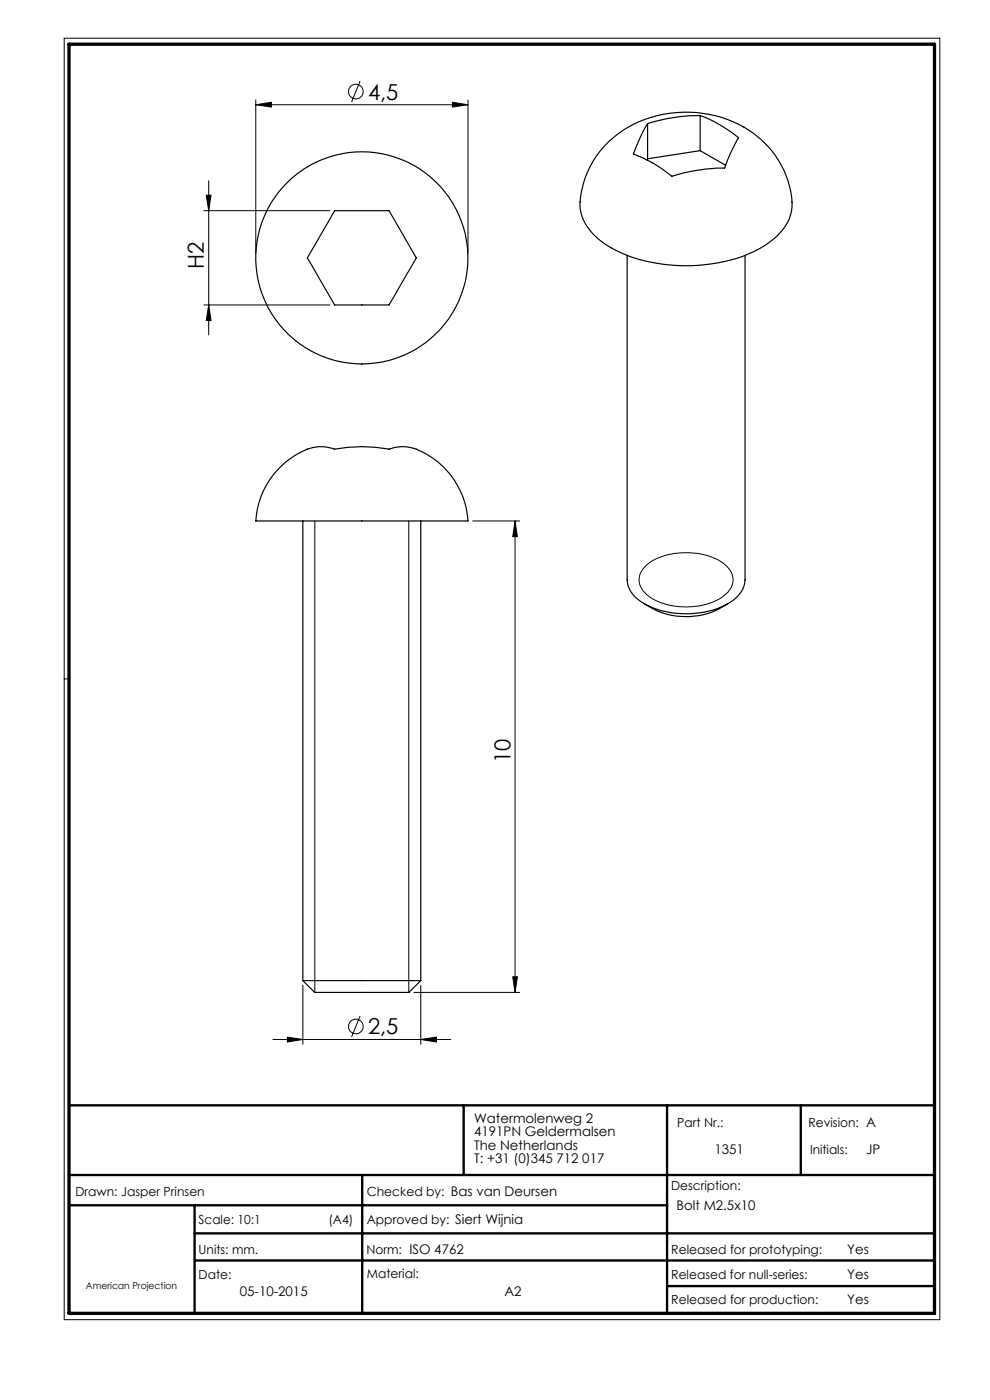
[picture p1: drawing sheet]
<svg xmlns="http://www.w3.org/2000/svg" width="210mm" height="297mm" viewBox="0 0 210 297" stroke-linecap="round" stroke-linejoin="round" font-family="sans-serif">
<g fill="none" stroke="#000" stroke-width=".21">
<path d="M13.6 8.1h185.8v271.9h-185.8zM76.4 17.2l-1.8 4.5M44.3 38.3v32.7M54.3 22.2l3.3-.5v1zM54.3 21.2v32.5M54.3 22.2h45M96 21.7l3.3 .5-3.3 .5zM99.3 21.2v32.5M43.3 44.7h26.7M43.7 41.4h1.1l-.5 3.3zM43.3 64.7h26.7M44.3 64.7l.5 3.3h-1.1z"/>
<path d="M66.8 110.5v100M86.7 110.5v100M100.3 110.5h9.9M109.3 110.5v100M109.3 110.5l.4 3.3h-.9zM137.1 119.9a14 14 0 0 1 11.3-2.4 9.5 9.5 0 0 1 6.5 3.6 3.9 3.9 0 0 1-1.4 5.4 14.9 14.9 0 0 1-15.9 0 3.9 3.9 0 0 1-.9-6.1zM14.6 144h-1M64.2 209v12.5M76.4 215.5l-1.8 4.5M87.8 210.5h22.4M89.3 209v12.5M108.8 207.2h.9l-.4 3.3z"/>
<path d="M57.9 220.5h37.7M61 220l3.2 .5-3.2 .5zM89.3 220.5l3.3-.5v1z"/>
<circle cx="75.5" cy="19.4" r="1.55"/>
<circle cx="75.5" cy="217.8" r="1.55"/>
</g>
<path d="M14.6 234.5h183.6M98.4 234.5v14.8M141.5 234.5v44.1M169.9 234.5v14.8M14.6 249.3h183.6M14.6 255.7h126.9M41.3 255.7v22.9M76.8 249.3v29.3M41.3 261.7h156.9M41.4 267.4h156.8M141.5 272.8h56.7" fill="none" stroke="#000" stroke-width=".5"/>
<path d="M14.6 9.4h183.6v269.2h-183.6z" fill="none" stroke="#000" stroke-width=".7"/>
<g fill="#000">
<path d="M54.3 22.2l3.3-.5v1zM96 21.7l3.3 .5-3.3 .5z"/>
<path d="M43.7 41.4h1.1l-.5 3.3zM44.3 64.7l.5 3.3h-1.1z"/>
<path d="M108.8 207.2h.9l-.4 3.3zM109.3 110.5l.4 3.3h-.9z"/>
<path d="M89.3 220.5l3.3-.5v1zM61 220l3.2 .5-3.2 .5z"/>
</g>
<g fill="none" stroke="#000" stroke-width=".25">
<path d="M129 30.1a24.6 24.6 0 0 1 33.1 .1 19.2 19.2 0 0 1 5.9 13.8 10.7 10.7 0 0 1-5.1 7.6 31.7 31.7 0 0 1-19.2 4.7 30 30 0 0 1-16-5 10.1 10.1 0 0 1-4.7-8.4 19.8 19.8 0 0 1 6-12.8zM137.4 33.7l-.2 .2M137.4 26.2v7.5M148.5 24.5a26.5 26.5 0 0 1 8.2 4.7l-1.8 3.3-1.2 3.2a36 36 0 0 0-11.2 1.7 27.5 27.5 0 0 0-8.1-4.7l1.7-4.2 1.3-2.3M148.5 24.5a36.5 36.5 0 0 0-11.1 1.7M148.5 32l-11.1 1.7M148.5 32l5.4 3.1M148.5 24.5v7.5M71 44.7h11.5l2.1 3.6 3.7 6.4-5.8 10h-11.5l-5.8-10zM133 54.2v68.8a6.1 6.1 0 0 0 3.7 5.1M158 54.2v68.8a6.2 6.2 0 0 1-3.8 5.2 19.5 19.5 0 0 1-17.5-.1M59.7 98.8a14.5 14.5 0 0 1 7.9-4h1.3l2.1 .5a31.7 31.7 0 0 1 11.5 0 8.8 8.8 0 0 1 8.2 1.1 17.6 17.6 0 0 1 8.6 14.1h-44.9a12.2 12.2 0 0 1 1-5.1 17.9 17.9 0 0 1 4.3-6.6z"/>
<path d="M64.2 110.5v97.5M89.3 110.5v97.5M136.7 128.1a15.7 15.7 0 0 0 17.7 0M64.2 208h25.1M64.2 208l2.5 2.5h20l2.6-2.5"/>
<circle cx="76.7" cy="54.7" r="22.5"/>
</g>
<g font-size="4.7">
<text x="78.1" y="21.1">4,5</text>
<text x="43.3" y="57.1" transform="rotate(-90 43.3 57.1)">H2</text>
<text x="108.3" y="161.8" transform="rotate(-90 108.3 161.8)">10</text>
<text x="78.1" y="219.4">2,5</text>
</g>
<g font-size="2.8">
<text x="100.5" y="238.2">Watermolenweg 2</text>
<text x="100.5" y="241.1">4191PN Geldermalsen</text>
<text x="100.5" y="243.9">The Netherlands</text>
<text x="151.5" y="244.7">1351</text>
<text x="183.8" y="244.8">JP</text>
<text x="100.5" y="246.7">T: +31 (0)345 712 017</text>
<text x="143.5" y="256.7">Bolt M2.5x10</text>
<text x="179.7" y="266">Yes</text>
<text x="50.9" y="275">05-10-2015</text>
<text x="107" y="275">A2</text>
<text x="179.7" y="271.4">Yes</text>
<text x="179.7" y="276.6">Yes</text>
</g>
<g font-size="2.7">
<text x="143.7" y="239.1">Part Nr.:</text>
<text x="171.5" y="239.1">Revision: A</text>
<text x="171.8" y="244.8">Initials:</text>
<text x="16" y="253.7">Drawn: Jasper Prinsen</text>
<text x="77.8" y="253.7">Checked by: Bas van Deursen</text>
<text x="142.4" y="252.5">Description:</text>
<text x="42.1" y="259.7">Scale: 10:1</text>
<text x="69.7" y="259.7">(A4)</text>
<text x="77.8" y="259.7">Approved by: Siert Wijnia</text>
<text x="42.1" y="266">Units: mm.</text>
<text x="77.7" y="266">Norm: ISO 4762</text>
<text x="142.4" y="266">Released for prototyping:</text>
<text x="42.1" y="271.3">Date:</text>
<text x="77.8" y="271">Material:</text>
<text x="142.4" y="271.3">Released for null-series:</text>
<text x="142.4" y="276.6">Released for production:</text>
</g>
<text font-size="2" x="18.2" y="273.4">American Projection</text>
</svg>
